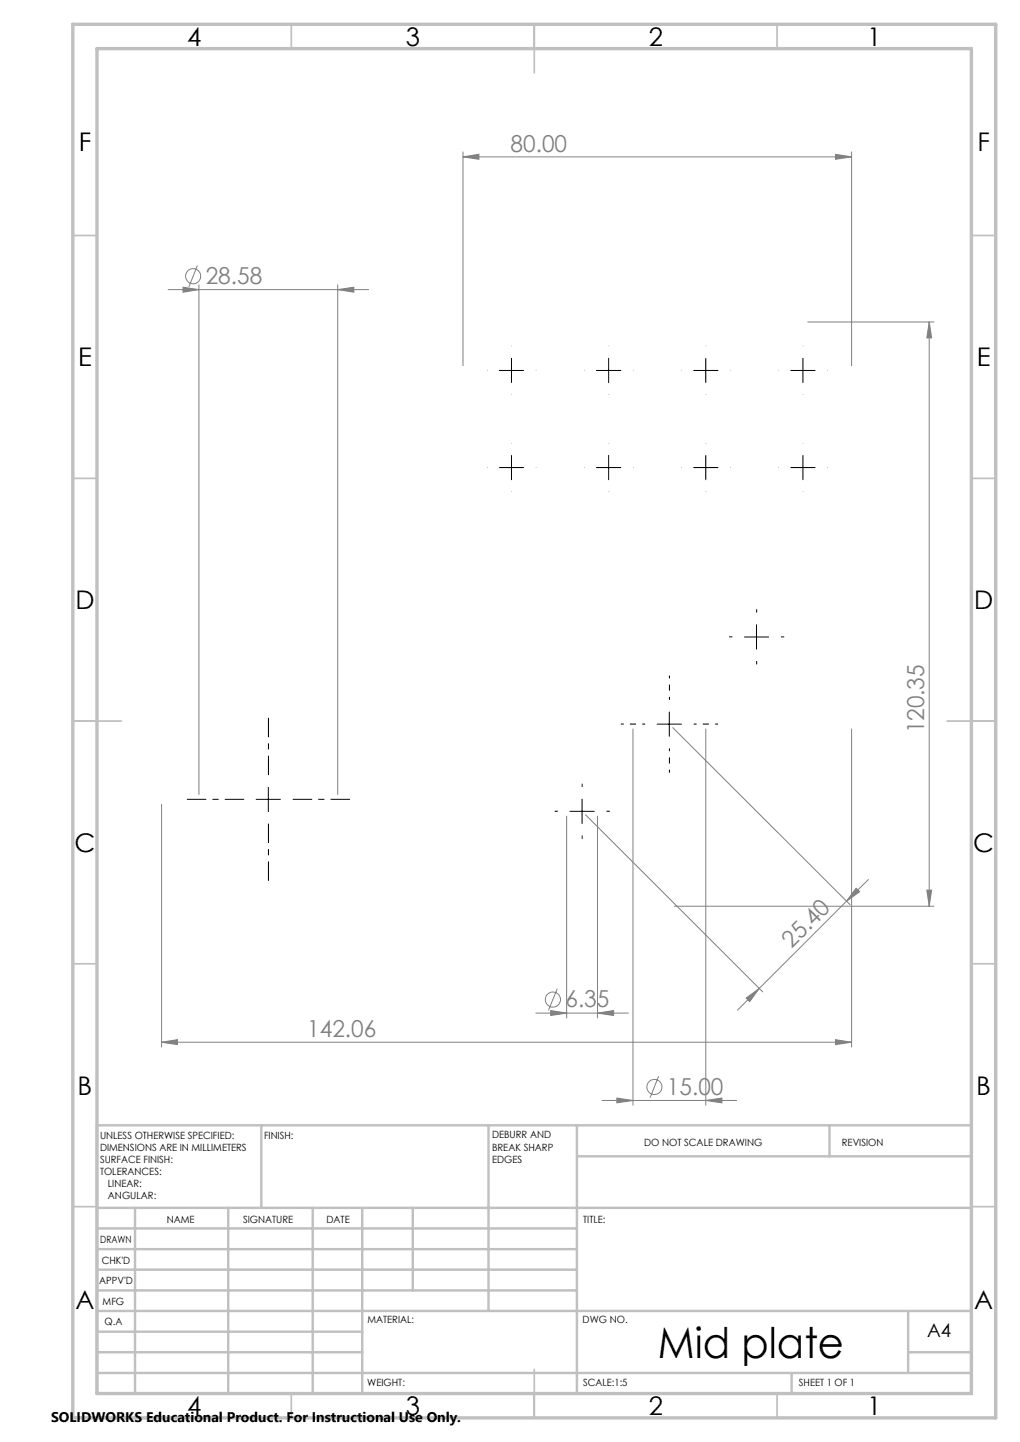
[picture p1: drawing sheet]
<svg xmlns="http://www.w3.org/2000/svg" width="210mm" height="297mm" viewBox="0 0 210 297" stroke-linecap="round" stroke-linejoin="round" font-family="sans-serif">
<g fill="none" stroke="#808080" stroke-width=".21">
<path d="M95.3 32.3l3.3-.5v1zM95.3 31.3v44M95.3 32.3h80M172 31.8l3.3 .5-3.3 .5zM175.3 31.3v44M34.6 59.7h41.3M37.7 59.2l3.3 .5-3.3 .5zM40.6 54.7l-1.7 4.4M41 58.7v105M69.5 59.7l3.3-.5v1zM69.5 58.7v105M166.3 66.3h26"/>
<path d="M191.3 66.3l.5 3.3h-1zM191.3 66.3v120.4M130.3 150.1v77.5M138.5 149.9l36.5 36.4M145.3 150.1v77.5M175.3 150.1v65.5M33.3 165.7v49.9M116.7 168.1v41.6M120.5 167.8l36.5 36.5M123 168.1v41.6M138.8 186.7h53.5M174.3 185.6l-22.5 22.5"/>
<path d="M176.2 182.9l.8 .8-2.7 1.9zM178.8 181.1l-4.5 4.5M190.8 183.3h1l-.5 3.4zM33.3 214.7l3.2-.6v1.1zM33.3 214.7h142M110.3 208.7h19.1M113.4 208.1l3.3 .6-3.3 .5zM114.7 203.7l-1.8 4.4M123 208.7l3.3-.6v1.1zM153.6 205.6l2.7-2-2 2.7zM172 214.1l3.3 .6-3.3 .5zM124 226.7h27.7"/>
<path d="M127 226.2l3.3 .5-3.3 .5zM135.6 221.6l-1.8 4.5M145.3 226.7l3.3-.5v1z"/>
<circle cx="39.8" cy="56.9" r="1.55"/>
<circle cx="113.8" cy="205.9" r="1.55"/>
<circle cx="134.7" cy="223.9" r="1.56"/>
</g>
<path d="M55.3 159.6v-11.8M50.3 164.6h-11.8M55.3 169.6v11.8M60.3 164.6h11.8" fill="none" stroke="#000" stroke-width=".21" stroke-dasharray="15.2 1.3 1.3 1.3" stroke-dashoffset="11.3" stroke-linecap="butt"/>
<path d="M132.8 149.1h-5M137.8 144.1v-5M137.8 154.1v5M142.8 149.1h5" fill="none" stroke="#000" stroke-width=".21" stroke-dasharray="15.2 1.3 1.3 1.3" stroke-dashoffset="14.6" stroke-linecap="butt"/>
<g fill="none" stroke="#000" stroke-width=".21" stroke-dasharray="15.2 1.3 1.3 1.3" stroke-linecap="butt">
<path d="M105.3 71.3v-.1M110.3 76.3h.1M125.3 71.3v-.1M130.3 76.3h.1M145.3 71.3v-.1M150.3 76.3h.1M165.3 71.3v-.1M170.3 76.3h.1M105.3 91.3v-.1M110.3 96.3h.1M125.3 91.3v-.1M130.3 96.3h.1"/>
<path d="M145.3 91.3v-.1M150.3 96.3h.1M165.3 91.3v-.1M170.3 96.3h.1M150.8 131.2h-.7M155.8 126.2v-.7M155.8 136.2v.6M160.8 131.2h.7M114.9 167.1h-.7M119.9 162.1v-.7M119.9 172.1v.7M124.9 167.1h.6"/>
</g>
<g fill="none" stroke="#000" stroke-width=".21">
<path d="M102.8 76.3h5M105.3 73.8v5M122.8 76.3h5M125.3 73.8v5M142.8 76.3h5M145.3 73.8v5M162.8 76.3h5M165.3 73.8v5M102.8 96.3h5M105.3 93.8v5M122.8 96.3h5M125.3 93.8v5"/>
<path d="M142.8 96.3h5M145.3 93.8v5M162.8 96.3h5M165.3 93.8v5M153.3 131.2h5M155.8 128.7v5M135.3 149.2h5M137.8 146.6v5.1M52.7 164.6h5M55.2 162.2v4.9M117.3 167.1h5M119.8 164.6v5"/>
</g>
<g fill="none" stroke="#c0c0c0" stroke-width=".35">
<path d="M60 5v5M110 5v10M160 5v5M15 48.5h5M200 48.5h5M15 98.5h5M200 98.5h5M15 148.5h10M195 148.5h10M15 198.5h5M200 198.5h5M15 248.5h5"/>
<path d="M200 248.5h5M60 287v5M110 282v10M160 287v5"/>
</g>
<g fill="none" stroke="#c0c0c0" stroke-width=".5">
<path d="M53.8 231.8v17M100.6 231.8v38.2M118.8 231.8v55.2M118.8 238.2h81.2M170.8 231.8v6.4M200 231.8h-180v55.2M20 248.8h180M20 257.3h98.8M20 253h98.8M27.8 248.8v38.2M47 248.8v38.2M64.4 248.8v38.2"/>
<path d="M74.6 248.8v38.2M85 248.8v17M20 265.8h98.8M20 261.5h98.8M20 278.5h54.6M20 274.3h54.6M20 270h180M187 278.5h13M187 270v12.8M20 282.8h180M163 282.8v4.2"/>
</g>
<path d="M15 5h190v287h-190zM20 10h180v277h-180z" fill="none" stroke="#c0c0c0" stroke-width=".7"/>
<g fill="#808080">
<path d="M172 31.8l3.3 .5-3.3 .5zM95.3 32.3l3.3-.5v1zM172 214.1l3.3 .6-3.3 .5zM33.3 214.7l3.2-.6v1.1z"/>
<path d="M37.7 59.2l3.3 .5-3.3 .5zM69.5 59.7l3.3-.5v1zM113.4 208.1l3.3 .6-3.3 .5zM123 208.7l3.3-.6v1.1zM127 226.2l3.3 .5-3.3 .5zM145.3 226.7l3.3-.5v1z"/>
<path d="M153.6 205.6l2.7-2-2 2.7zM176.2 182.9l.8 .8-2.7 1.9z"/>
<path d="M190.8 183.3h1l-.5 3.4zM191.3 66.3l.5 3.3h-1z"/>
</g>
<text font-size="8.7" x="135.5" y="279.6">Mid plate</text>
<g font-size="5.3">
<text x="38.5" y="9.5">4</text>
<text x="83.5" y="9.5">3</text>
<text x="133.6" y="9.5">2</text>
<text x="178.6" y="9.5">1</text>
<text x="16.2" y="31.2">F</text>
<text x="201.2" y="31.2">F</text>
<text x="16.1" y="75.4">E</text>
<text x="201.1" y="75.4">E</text>
<text x="15.5" y="125.4">D</text>
<text x="200.5" y="125.4">D</text>
<text x="15.4" y="175.5">C</text>
<text x="200.4" y="175.5">C</text>
<text x="16" y="225.5">B</text>
<text x="201" y="225.5">B</text>
<text x="15.5" y="269.7">A</text>
<text x="200.5" y="269.7">A</text>
<text x="38.5" y="291.4">4</text>
<text x="83.5" y="291.4">3</text>
<text x="133.6" y="291.4">2</text>
<text x="178.6" y="291.4">1</text>
</g>
<g font-size="4.8" fill="#808080">
<text x="105.1" y="31.2">80.00</text>
<text x="42.4" y="58.5">28.58</text>
<text x="190.3" y="151.1" transform="rotate(-90 190.3 151.1)">120.35</text>
<text x="162.9" y="195.4" transform="rotate(-45 162.9 195.4)">25.40</text>
<text x="116.4" y="207.5">6.35</text>
<text x="63.3" y="213.6">142.06</text>
<text x="137.3" y="225.5">15.00</text>
</g>
<text font-size="3.9" x="190.9" y="275.5">A4</text>
<text font-size="2.9" x="10.5" y="292.9">SOLIDWORKS Educational Product. For Instructional Use Only.</text>
<g font-size="2.1">
<text x="20.6" y="234.6">UNLESS OTHERWISE SPECIFIED:</text>
<text x="20.6" y="237.1">DIMENSIONS ARE IN MILLIMETERS</text>
<text x="20.6" y="239.5">SURFACE FINISH:</text>
<text x="54.4" y="234.5">FINISH:</text>
<text x="101.3" y="234.5">DEBURR AND</text>
<text x="101.3" y="237">BREAK SHARP</text>
<text x="101.3" y="239.5">EDGES</text>
<text x="132.6" y="235.9">DO NOT SCALE DRAWING</text>
<text x="173.3" y="236.1">REVISION</text>
<text x="20.6" y="242">TOLERANCES:</text>
<text x="22.2" y="244.5">LINEAR:</text>
<text x="22.2" y="247">ANGULAR:</text>
<text x="34.3" y="252">NAME</text>
<text x="50" y="251.9">SIGNATURE</text>
<text x="67.2" y="251.9">DATE</text>
<text x="120.1" y="251.9">TITLE:</text>
<text x="20.6" y="256.1">DRAWN</text>
<text x="20.9" y="260.3">CHK'D</text>
<text x="20.4" y="264.4">APPV'D</text>
<text x="21.1" y="268.8">MFG</text>
<text x="21.5" y="273">Q.A</text>
<text x="75.6" y="272.5">MATERIAL:</text>
<text x="120" y="272.5">DWG NO.</text>
<text x="75.6" y="285.5">WEIGHT:</text>
<text x="120.1" y="285.6">SCALE:1:5</text>
<text x="164.5" y="285.6">SHEET 1 OF 1</text>
</g>
</svg>
